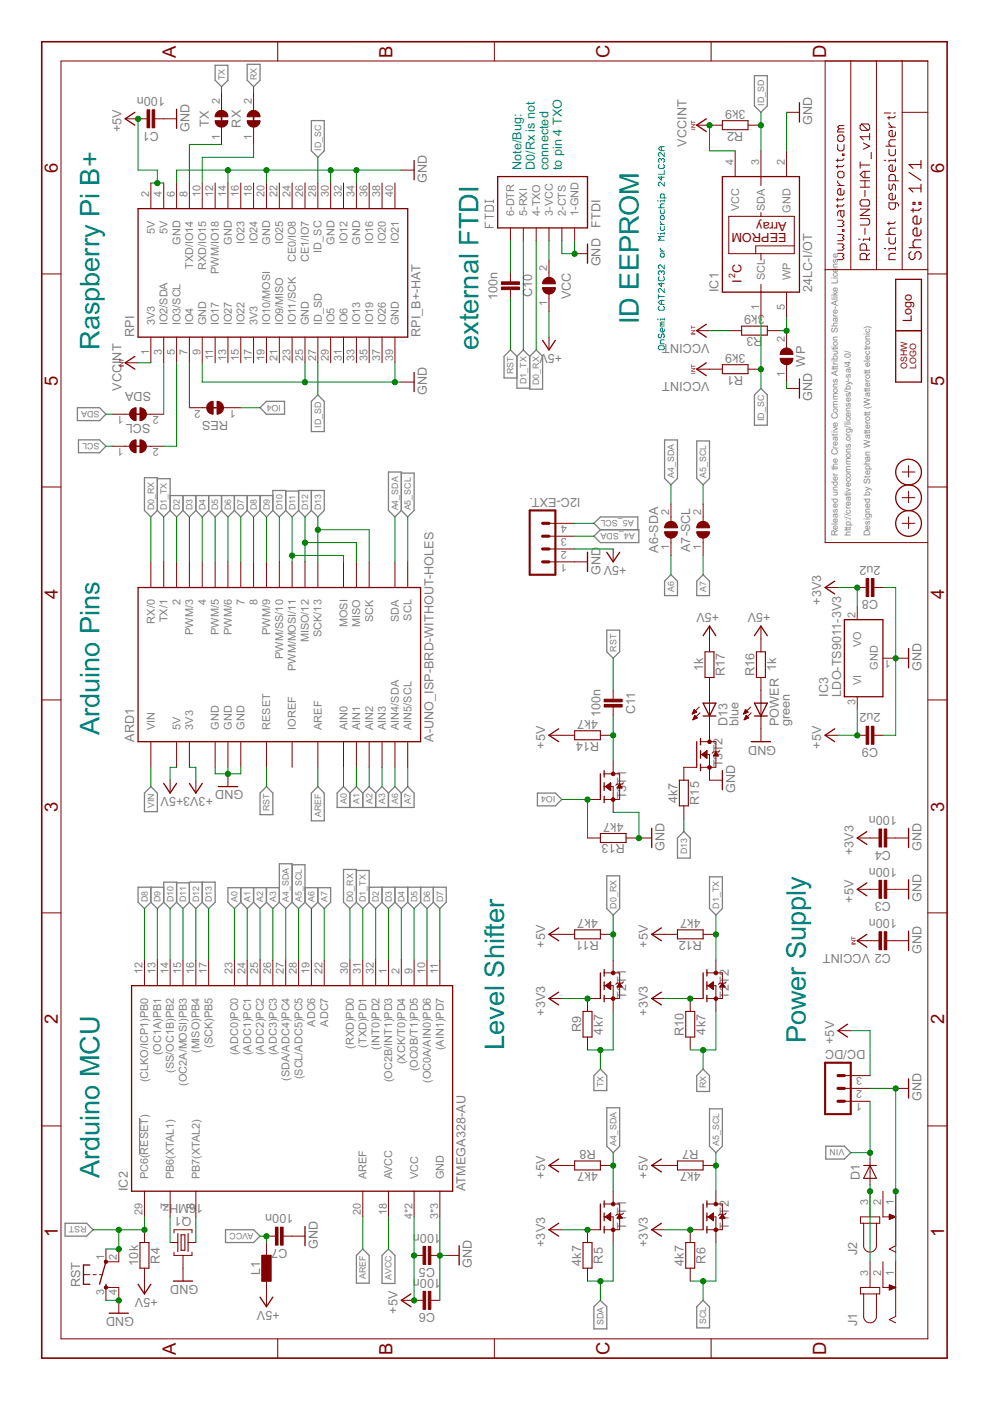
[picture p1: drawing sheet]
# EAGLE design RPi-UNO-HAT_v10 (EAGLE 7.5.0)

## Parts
A6-SDA  JUMPER2-0402-NC  [JUMPER2-0402_NC]
A7-SCL  JUMPER2-0402-NC  [JUMPER2-0402_NC]
ARD1  A-UNO_ISP-BRD-WITHOUT-HOLES  [A-UNO-ISP_CON-WITHOUT-HOLES]
C1  100n  CAPACITOR-0402  [C0402]
C2  100n  CAPACITOR-0402  [C0402]
C3  100n  CAPACITOR-0402  [C0402]
C4  100n  CAPACITOR-0402  [C0402]
C5  100n  CAPACITOR-0402  [C0402]
C6  100n  CAPACITOR-0402  [C0402]
C7  100n  CAPACITOR-0402  [C0402]
C8  2u2  CAPACITOR-0402  [C0402]
C9  2u2  CAPACITOR-0402  [C0402]
C10  100n  CAPACITOR-0402  [C0402]
C11  100n  CAPACITOR-0402  [C0402]
D1  DIODE-SOD80  [SOD80]
D13  blue  LED-0603  [C0603]
DC/DC  MA03-1  [MA03-1]
FTDI  FTDI  [FTDI]
I2C-EXT.  JST_PH_4B4B-PH-SM4-TB  [JST_B4B-PH-SM4-TB]
IC1  24LC-I/OT  [SOT23-5]
IC2  ATMEGA328-AU  [TQFP32]
IC3  LDO-TS9011-3V3  [SOT23]
J1  DC-JACK  [DC-JACK]
J2  DC-JACK  [DC-JACK]
L1  INDUCTOR-0603  [C0603]
LOGO1  LOGO-S_PLACE_S  [SPARK_TPLACE_S]
LOGO2  OSHW_LOGOX0070  [OSHW_6X70]
POWER  green  LED-0603  [C0603]
Q1  16MHz  CRYSTAL-RES-32  [CRYSTAL_32X13]
R1  3k9  RESISTOR-0402  [C0402]
R2  3k9  RESISTOR-0402  [C0402]
R3  3k9  RESISTOR-0402  [C0402]
R4  10k  RESISTOR-0402  [C0402]
R5  4k7  RESISTOR-0402  [C0402]
R6  4k7  RESISTOR-0402  [C0402]
R7  4k7  RESISTOR-0402  [C0402]
R8  4k7  RESISTOR-0402  [C0402]
R9  4k7  RESISTOR-0402  [C0402]
R10  4k7  RESISTOR-0402  [C0402]
R11  4k7  RESISTOR-0402  [C0402]
R12  4k7  RESISTOR-0402  [C0402]
R13  4k7  RESISTOR-0402  [C0402]
R14  4k7  RESISTOR-0402  [C0402]
R15  4k7  RESISTOR-0402  [C0402]
R16  1k  RESISTOR-0402  [C0402]
R17  1k  RESISTOR-0402  [C0402]
RES  JUMPER2-0402-NC  [JUMPER2-0402_NC]
RPI  RPI_B+-HAT  [RPI-B+HAT]
RST  SW-TACTILE-PTS840P  [SW_PTS840P]
RX  JUMPER2-0402-NC  [JUMPER2-0402_NC]
SCL  JUMPER2-0402-NC  [JUMPER2-0402_NC]
SDA  JUMPER2-0402-NC  [JUMPER2-0402_NC]
T1  BSS138PS  [SOT363]
T2  BSS138PS  [SOT363]
T3  BSS138PS  [SOT363]
TX  JUMPER2-0402-NC  [JUMPER2-0402_NC]
VCC  JUMPER2-0402-NC  [JUMPER2-0402_NC]
WP  JUMPER2-0603-NC  [JUMPER2-0603_NC]
X1  PASSER-07  [PASSER_07MM]
X2  PASSER-07  [PASSER_07MM]
X3  PASSER-07  [PASSER_07MM]

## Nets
+3V3: ARD1.3V3 C4.2 C8.2 IC3.2(VO) R5.1 R6.1 R9.2 R10.2 T1.2(T1:G) T1.5(T2:G) T2.2(T1:G) T2.5(T2:G)
+5V: ARD1.5V ARD1.VCC(5V) C1.2 C3.2 C5.2 C6.2 C9.2 DC/DC.3 I2C-EXT..2 IC2.4(VCC) IC2.6(VCC) IC3.3(VI) L1.1 R4.2 R7.1 R8.1 R11.2 R12.2 R14.2 R16.2 R17.1 RPI.2(5V) RPI.4(5V) VCC.1
A0: ARD1.A0(AIN0) IC2.23((ADC0)PC0)
A1: ARD1.A1(AIN1) IC2.24((ADC1)PC1)
A2: ARD1.A2(AIN2) IC2.25((ADC2)PC2)
A3: ARD1.A3(AIN3) IC2.26((ADC3)PC3)
A4_SDA: A6-SDA.2 ARD1.SDA I2C-EXT..3 IC2.27((SDA/ADC4)PC4) R8.2 T1.6(T1:D)
A5_SCL: A7-SCL.2 ARD1.SCL I2C-EXT..4 IC2.28((SCL/ADC5)PC5) R7.2 T1.3(T2:D)
A6: A6-SDA.1 ARD1.A4(AIN4/SDA) IC2.19(ADC6)
A7: A7-SCL.1 ARD1.A5(AIN5/SCL) IC2.22(ADC7)
AREF: ARD1.AREF IC2.20(AREF)
AVCC: C7.2 IC2.18(AVCC) L1.2
D0_RX: ARD1.0(RX/0) FTDI.4-TX(4-TXO) IC2.30((RXD)PD0) R11.1 T2.6(T1:D)
D0_RX1: C11.2 R14.1 T3.6(T1:D)
D1_TX: ARD1.1(TX/1) FTDI.5-RX(5-RXI) IC2.31((TXD)PD1) R12.1 T2.3(T2:D)
D2: ARD1.2 IC2.32((INT0)PD2)
D3: ARD1.3(PWM/3) IC2.1((OC2B/INT1)PD3)
D4: ARD1.4 IC2.2((XCK/T0)PD4)
D5: ARD1.5(PWM/5) IC2.9((OC0B/T1)PD5)
D6: ARD1.6(PWM/6) IC2.10((OC0A/AIN0)PD6)
D7: ARD1.7 IC2.11((AIN1)PD7)
D8: ARD1.8 IC2.12((CLKO/ICP1)PB0)
D9: ARD1.9(PWM/9) IC2.13((OC1A)PB1)
D10: ARD1.10(PWM/SS/10) IC2.14((SS/OC1B)PB2)
D11: ARD1.11(PWM/MOSI/11) ARD1.MOSI IC2.15((OC2A/MOSI)PB3)
D12: ARD1.12(MISO/12) ARD1.MISO IC2.16((MISO)PB4)
D13: ARD1.13(SCK/13) ARD1.SCK IC2.17((SCK)PB5) R15.2
GND: ARD1.GND@1(GND) ARD1.GND@2(GND) ARD1.GND@3(GND) ARD1.GND@4(GND) C1.1 C2.1 C3.1 C4.1 C5.1 C6.1 C7.1 C8.1 C9.1 DC/DC.2 FTDI.1-GND FTDI.2-CTS I2C-EXT..1 IC1.2(GND) IC2.3(GND) IC2.5(GND) IC2.21(GND) IC3.1(GND) J1.1 J2.1 POWER.C Q1.GND R13.1 RPI.6(GND) RPI.9(GND) RPI.14(GND) RPI.20(GND) RPI.25(GND) RPI.30(GND) RPI.34(GND) RPI.39(GND) RST.3(S1) RST.4(S2) T3.1(T1:S) T3.4(T2:S) WP.1
ID_SC: IC1.1(SCL) R1.1 RPI.28(ID_SC)
ID_SD: IC1.3(SDA) R2.1 RPI.27(ID_SD)
IO4: R13.2 RES.1 T3.2(T1:G)
N$1: IC2.8(PB7(XTAL2)) Q1.1
N$2: IC2.7(PB6(XTAL1)) Q1.2
N$3: D1.A J1.3 J2.3
N$4: C10.1 FTDI.6-DTR
N$6: RPI.8(TXD/IO14) TX.1
N$7: RPI.10(RXD/IO15) RX.1
N$8: RES.2 RPI.7(IO4)
N$9: FTDI.3-VCC VCC.2
N$10: RPI.5(IO3/SCL) SCL.2
N$11: RPI.3(IO2/SDA) SDA.2
N$12: R15.1 T3.5(T2:G)
N$13: POWER.A R16.1
N$14: D13.A R17.2
N$15: D13.C T3.3(T2:D)
RST: ARD1.RST2(RESET) ARD1.RST(RESET) C10.2 C11.1 IC2.29(PC6(!RESET!)) R4.1 RST.1 RST.2
RX: R10.1 RX.2 T2.4(T2:S)
SCL: R6.2 SCL.1 T1.4(T2:S)
SDA: R5.2 SDA.1 T1.1(T1:S)
TX: R9.1 T2.1(T1:S) TX.2
VCCINT: C2.2 IC1.4(VCC) R1.2 R2.2 R3.2 RPI.1(3V3)
VIN: ARD1.VIN D1.C DC/DC.1
WP: IC1.5(WP) R3.1 WP.2
Unconnected: J1.2 J2.2 RPI.11(IO17) RPI.12(PWM/IO18) RPI.13(IO27) RPI.15(IO22) RPI.16(IO23) RPI.17(3V3) RPI.18(IO24) RPI.19(IO10/MOSI) RPI.21(IO9/MISO) RPI.22(IO25) RPI.23(IO11/SCK) RPI.24(CE0/IO8) RPI.26(CE1/IO7) RPI.29(IO5) RPI.31(IO6) RPI.32(IO12) RPI.33(IO13) RPI.35(IO19) RPI.36(IO16) RPI.37(IO26) RPI.38(IO20) RPI.40(IO21)

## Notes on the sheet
- Arduino MCU | Arduino Pins | Raspberry Pi B+
- external FTDI
- Level Shifter
- Note/Bug:
  D0/Rx is not
  connected
  to pin 4 TXO
- ID EEPROM
- OnSemi CAT24C32 or Microchip 24LC32A
- Power Supply
- Released under the Creative Commons Attribution Share-Alike 
  License. http://creativecommons.org/licenses/by-sa/4.0/
  
  Designed by Stephan Watterott (Watterott electronic)

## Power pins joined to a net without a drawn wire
IOREF: ARD1.IOREF
